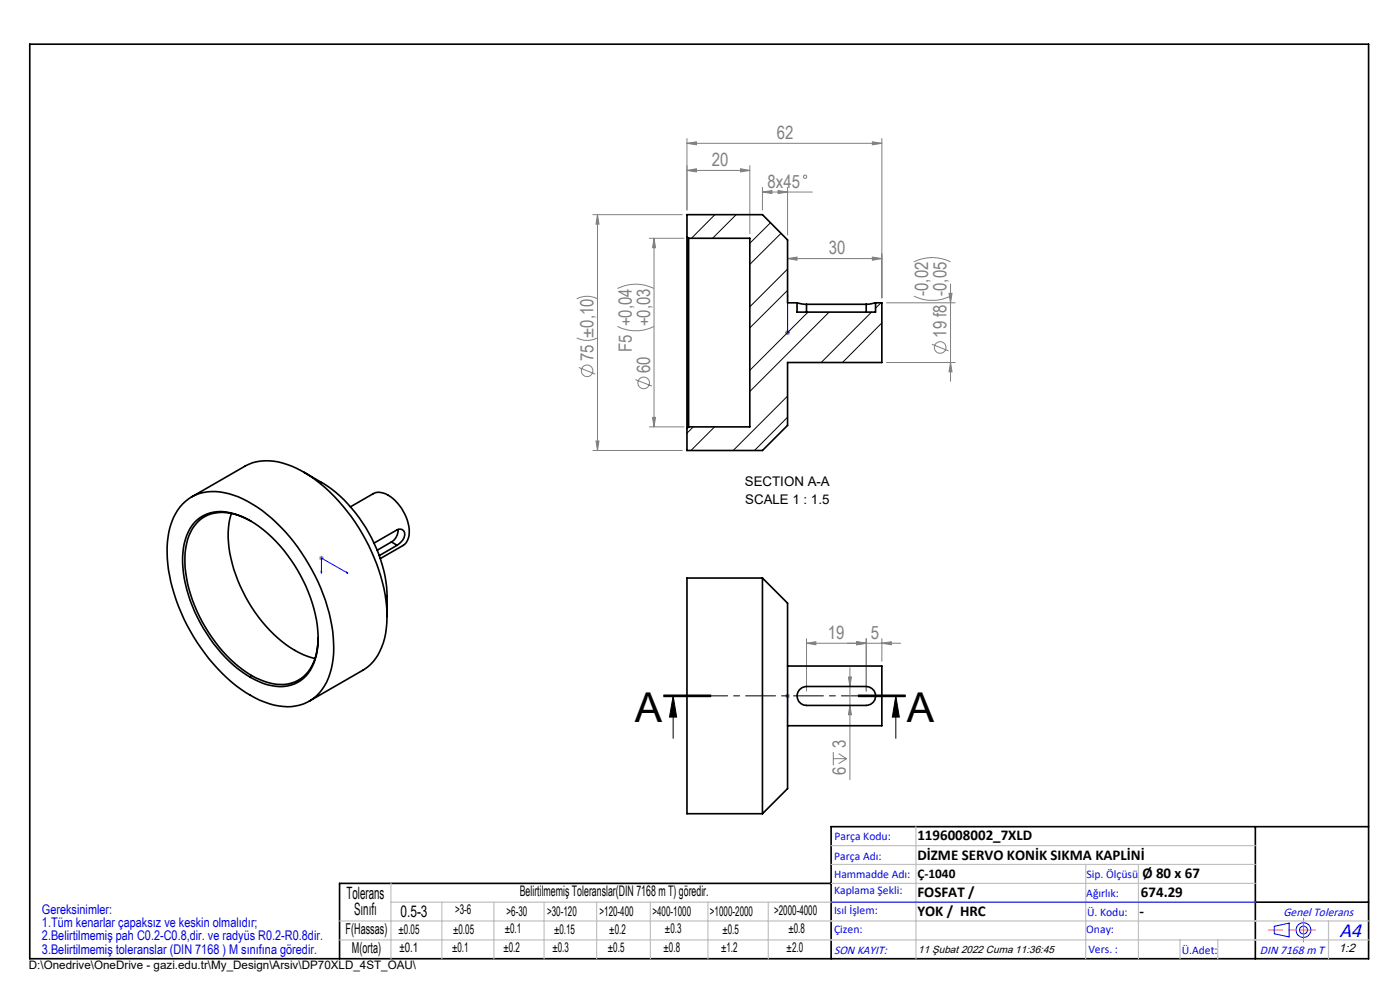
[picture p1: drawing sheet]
<svg xmlns="http://www.w3.org/2000/svg" width="297mm" height="210mm" viewBox="0 0 297 210" stroke-linecap="round" stroke-linejoin="round" font-family="sans-serif">
<g fill="none" stroke="#808080" stroke-width=".21">
<path d="M145.7 30.4l2-.3v.6zM145.7 29.4v15.1M145.7 30.4h41.4M145.7 36.2l2-.4v.7zM145.7 36.2h13.4M157.1 35.8l2 .4-2 .3zM159.1 35.1v14.5M161.7 39.7v4.8M167.1 39.7v10.2M185.1 30.1l2 .3-2 .3zM187.1 29.4v33.8M125.8 45.5h18.9"/>
<path d="M126.8 45.5v50.1M126.8 45.5l.3 2h-.7zM137.8 50.5h7.3M138.7 50.5l.4 2.1h-.7zM138.7 50.5v40M161.7 40.7l2.1-.3v.7zM161.7 40.7h10.6M165.1 40.4l2 .3-2 .4zM167.1 54.8l2-.3v.7zM167.1 54.8h20M185.1 54.5l2 .3-2 .4zM193.9 55.6a8.6 8.6 0 0 1 7.7 0"/>
<path d="M122.3 71.7a4.9 4.9 0 0 0 4.5 0M122.3 63.4a4.9 4.9 0 0 1 4.5 0M122.8 78l3.5 1.4M131 69.2a8.6 8.6 0 0 0 7.7 0M131 61.2a8.6 8.6 0 0 1 7.7 0M166.6 70.5h1M166.7 70.2l.7 .7M167.1 70.1v.9M167.4 70.2l-.7 .7M188.1 64.2h14.5M188.1 76.9h14.5M193.9 62.8a9 9 0 0 0 7.7 0"/>
<path d="M197.7 73l3.5 1.4M201.3 62.2h.7l-.4 2zM201.6 76.9l.4 2h-.7zM201.6 60.2v20.7M125.8 95.6h18.9M126.4 93.5h.7l-.3 2.1zM134.8 80.5l3.5 1.4M137.8 90.5h7.3M138.4 88.5h.7l-.4 2zM67.7 118.4h1M67.8 118l.7 .7M68.2 117.9v1"/>
<path d="M68.5 118l-.7 .7M171.1 136.4l2-.3v.7zM171.1 135.5v11.1M171.1 136.4h20M181.8 136.1l2 .3-2 .4zM183.8 135.5v11.1M187.1 136.4l2-.3v.7zM187.1 135.5v4.8M166.6 147.6h1M166.7 147.3l.7 .7M167.1 147.1v1M167.4 147.3l-.7 .7"/>
<path d="M176.8 159.5v2.8M177.9 159.9l1.7 1M180 143.6h.6l-.3 2zM180.3 149.6l.3 2h-.6zM180.3 141.6v23.8M176.8 160.9h2.8M179.6 160.9l-1.7 1.1"/>
<circle cx="170.8" cy="37.5" r=".34"/>
<circle cx="124.6" cy="78.7" r="1.23"/>
<circle cx="199.5" cy="73.7" r="1.23"/>
<circle cx="136.5" cy="81.2" r="1.22"/>
</g>
<path d="M140.8 147.8h10zM140.8 147.6h10M140.8 147.4h10M142.8 147.6l.7 4.5h-1.5zM142.8 147.6v9M182.1 147.6h10M182.1 147.4h10M182.1 147.8h10M190 147.6l.8 4.5h-1.5zM190 147.6v9" fill="none" stroke="#000" stroke-width=".21"/>
<g fill="none" stroke="#00f" stroke-width=".21">
<path d="M167.1 70.4v.3zM167.1 62.6v.4v-.4M167.1 70.5h.1M167.1 62.6v7.9M68.1 121.2l.2 .1-.1 .3zM68.2 121.6v-3.2l5.6 3.2M73.5 121.3l.3 .3-.3-.1zM167.1 151.6v-.4v.4M167.1 147.5v.2zM167.1 147.6h.1M167.1 147.6v4M176.3 191.4h90"/>
<path d="M270.3 196.5l3.2-.7v2.9l-3.2-.6z"/>
<circle cx="276.5" cy="197.3" r="1.57"/>
<circle cx="276.5" cy="197.3" r=".83"/>
</g>
<path d="M192.1 147.6h-51.3" fill="none" stroke="#000" stroke-width=".21" stroke-dasharray="6.3 1.3 1.3 1.3" stroke-dashoffset="2.9"/>
<path d="M6.3 9.4h284v194h-284zM266.3 175.4v28M290.3 175.4h-114v28M176.3 187.4h-104.3v16M266.3 191.4h24" fill="none" stroke="#000" stroke-width=".35"/>
<path d="M279 197.3h-9.9" fill="none" stroke="#f00" stroke-width=".21" stroke-dasharray="15.2 1.3 1.3 1.3" stroke-dashoffset="12.2"/>
<path d="M276.5 197.3v2.5M276.5 197.3v-2.5" fill="none" stroke="#808080" stroke-width=".21" stroke-dasharray="15.2 1.3 1.3 1.3"/>
<g fill="none" stroke="#c0c0c0" stroke-width=".25">
<path d="M176.3 179.4h90M194.3 175.4v28M72 199.4h218.3M72 195.4h218.3M82.9 187.4v16M82.9 191.4h183.4M93.7 191.4v12M104.8 191.4v12M115.4 191.4v12M126.6 191.4v12M138 191.4v12M150.2 191.4v12"/>
<path d="M163 191.4v12M176.3 183.4h90M176.3 187.4h90M230.3 183.4v20M241.5 183.4v20M250.3 199.4v4M258.3 199.4v4M281.8 195.4v8"/>
</g>
<path d="M190 147.6l.8 4.5h-1.5zM142.8 147.6l.7 4.5h-1.5z" fill="#000"/>
<g fill="#00f">
<path d="M167.1 151.2v.4zM167.1 147.5v.2z"/>
<path d="M68.1 121.2l.2 .1-.1 .3zM73.5 121.3l.3 .3-.3-.1z"/>
<path d="M167.1 70.4v.3zM167.1 62.6v.4zM167.1 70.4v.3zM167.1 62.6v.4z"/>
</g>
<g fill="#808080">
<path d="M181.8 136.1l2 .3-2 .4zM171.1 136.4l2-.3v.7z"/>
<path d="M185.1 54.5l2 .3-2 .4zM167.1 54.8l2-.3v.7zM185.1 30.1l2 .3-2 .3zM145.7 30.4l2-.3v.6zM165.1 40.4l2 .3-2 .4zM161.7 40.7l2.1-.3v.7z"/>
<path d="M180 143.6h.6l-.3 2zM180.3 149.6l.3 2h-.6z"/>
<path d="M201.3 62.2h.7l-.4 2zM201.6 76.9l.4 2h-.7z"/>
<path d="M126.8 45.5l.3 2h-.7zM126.4 93.5h.7l-.3 2.1z"/>
<path d="M138.7 50.5l.4 2.1h-.7zM138.4 88.5h.7l-.4 2z"/>
<path d="M181.8 136.1l2 .3-2 .4zM187.1 136.4l2-.3v.7z"/>
<path d="M145.7 36.2l2-.4v.7zM157.1 35.8l2 .4-2 .3z"/>
</g>
<g fill="none" stroke="#000" stroke-width=".35">
<path d="M145.7 50.2v40.7M145.7 50.2v-4.7h16l5.4 5.4v13.3h2M145.7 50.2l.4 .3M146.1 50.5v40M146.1 50.5h13v40h-13M169.1 64.2l2 .3M169.1 64.2v2h16.6v-2M171.1 64.5h12.7M171.1 64.5v1.7M183.8 64.5v1.7M185.7 64.2l-1.9 .3M185.7 64.2h1.4v12.7h-20v13.3l-5.4 5.4h-16v-4.7"/>
<path d="M146.1 90.5l-.4 .4M38.7 106.9a9.6 9.6 0 0 1 9.9-2.2 26.9 26.9 0 0 1 12.9 9.2 39.2 39.2 0 0 1 9.3 22.5 14.3 14.3 0 0 1-3.6 11.2 9.9 9.9 0 0 1-10.1 1.7 28.7 28.7 0 0 1-13.6-10.7 38.2 38.2 0 0 1-8-21.4 14.4 14.4 0 0 1 3.2-10.3zM40.6 105.4l11.3-6.5a11.1 11.1 0 0 1 10 0 32.4 32.4 0 0 1 14.2 13 35.9 35.9 0 0 1 6 20.3 12 12 0 0 1-4.9 9.9l-11.6 6.6M41.3 110.8a8.1 8.1 0 0 1 9.1-1.6 26.2 26.2 0 0 1 12.7 11.7 27.7 27.7 0 0 1 4.2 17 8.6 8.6 0 0 1-4.9 7.2 10.1 10.1 0 0 1-8.4-.9 30.1 30.1 0 0 1-13.2-15.6 22.5 22.5 0 0 1-1.5-14.2l1.1-2.4zM49.1 108.9a21.6 21.6 0 0 0 1.3 14.2 30.1 30.1 0 0 0 13.1 15.4l1.8 .7 1.5 .5M53.2 110.6a10.1 10.1 0 0 0-9.7-1.1 8.6 8.6 0 0 0-4.1 6.8 26.3 26.3 0 0 0 4.1 16.7 26.6 26.6 0 0 0 11.7 11.2 8.4 8.4 0 0 0 9.2-.7 10.5 10.5 0 0 0 3.1-8.3M64.4 100.1l3.8 2.2a30.8 30.8 0 0 1 13.5 20l.2 1.1a41 41 0 0 1 .2 7.4M74.3 107.5l4.9-2.8a4.2 4.2 0 0 1 4.7 1.5 9.2 9.2 0 0 1 2.8 7.8l-.4 .9-.6 .7-5 2.9M79.3 115.2l4.9-2.8a1.13 1.13 0 0 1 1.5 .2 1.13 1.13 0 0 1 0 1.4l-.3 .6-1.2 1.1M83 115l-3 1.7M83 115l1.2 .7M84.2 115.7l-3.7 2.2"/>
<path d="M84.5 112.3a2.97 2.97 0 0 1-1.5 2.7M161.7 122.6v50M161.7 122.6l5.4 5.3v39.4l-5.4 5.3M161.7 122.6h-16v50h16M167.1 141.3h20v12.6h-20M169.6 146.3l.5-.4 1-.3h12.7a2.01 2.01 0 0 1 1.9 2 2.01 2.01 0 0 1-1.9 2h-12.7a2 2 0 0 1-1.8-1.1 2 2 0 0 1 .3-2.2z"/>
</g>
<g fill="none" stroke="#000" stroke-width=".21">
<path d="M151.7 45.5l-5 5M156.2 45.5l-5 5M163.4 47.3l-4.3 4.3M165.7 49.5l-6.6 6.6M167.1 57.1l-8 8M167.1 61.6l-8 8M171.4 66.2l-12.3 12.4M175.9 66.2l-16.8 16.8M184.9 66.2l-10.7 10.7M186.9 64.2l-1.2 1.2M187.1 68.5l-8.4 8.4M147.1 90.5l-1.4 1.4"/>
<path d="M151.6 90.5l-5 5.1M167.1 84l-11.6 11.6M167.1 88.5l-7 7.1"/>
</g>
<g font-size="8.7">
<text x="134.7" y="153.2">A</text>
<text x="192.4" y="153.2">A</text>
</g>
<text font-size="4.4" fill="#00f" x="284.2" y="198.7">A4</text>
<g font-size="3.9" fill="#808080">
<text x="164.8" y="29.5">62</text>
<text x="151" y="35.2">20</text>
<text x="162.8" y="39.9">8x45</text>
<text x="175.8" y="54">30</text>
<text x="196.9" y="62.8" transform="rotate(-90 196.9 62.8)">-0,02</text>
<text x="200.8" y="62.8" transform="rotate(-90 200.8 62.8)">-0,05</text>
<text x="137.9" y="69.2" transform="rotate(-90 137.9 69.2)">+0,03</text>
<text x="200.8" y="71.7" transform="rotate(-90 200.8 71.7)">19 f8</text>
<text x="125.9" y="76.6" transform="rotate(-90 125.9 76.6)">75 ±0,10</text>
<text x="134" y="74.7" transform="rotate(-90 134 74.7)">F5 +0,04</text>
<text x="137.9" y="79.2" transform="rotate(-90 137.9 79.2)">60</text>
<text x="175.6" y="135.6">19</text>
<text x="184.8" y="135.6">5</text>
<text x="179.4" y="158.8" transform="rotate(-90 179.4 158.8)">3</text>
<text x="179.4" y="164.5" transform="rotate(-90 179.4 164.5)">6</text>
</g>
<g font-size="3.6">
<text x="73.5" y="190.7">Tolerans</text>
<text x="75.1" y="194.1">Sınıfı</text>
</g>
<text font-size="3.4" x="85" y="194.4">0.5-3</text>
<g font-size="3.2">
<text x="194.6" y="178.2">1196008002_7XLD</text>
<text x="194.6" y="182.4">DİZME SERVO KONİK SIKMA KAPLİNİ</text>
<text x="194.6" y="190.2">FOSFAT /</text>
<text x="242" y="190.2">674.29</text>
<text x="242.4" y="186.2">Ø 80 x 67</text>
<text x="194.6" y="194.3">YOK / HRC</text>
<text x="241.7" y="194.3">-</text>
<text x="73.3" y="198.1">F(Hassas)</text>
<text x="74.7" y="202.2">M(orta)</text>
</g>
<text font-size="3.1" x="110.3" y="190.1">Belirtilmemiş Toleranslar(DIN 7168 m T) göredir.</text>
<g font-size="2.8">
<text x="158" y="103.2">SECTION A-A</text>
<text x="158.1" y="107">SCALE 1 : 1.5</text>
<text x="194.6" y="186.2">Ç-1040</text>
<text x="96.5" y="193.9">&gt;3-6</text>
<text x="107.1" y="198">±0.1</text>
<text x="107.5" y="194.2">&gt;6-30</text>
<text x="116.1" y="194.2">&gt;30-120</text>
<text x="127.2" y="194.2">&gt;120-400</text>
<text x="138.4" y="194.2">&gt;400-1000</text>
<text x="150.6" y="194.2">&gt;1000-2000</text>
<text x="164.2" y="194.2">&gt;2000-4000</text>
<text x="167.2" y="198">±0.8</text>
<text x="84.6" y="198.2">±0.05</text>
<text x="84.7" y="201.9">±0.1</text>
<text x="95.9" y="201.9">±0.1</text>
<text x="96.1" y="198.1">±0.05</text>
<text x="106.8" y="201.9">±0.2</text>
<text x="117.2" y="202">±0.3</text>
<text x="117.5" y="198.1">±0.15</text>
<text x="129" y="201.9">±0.5</text>
<text x="129.3" y="198">±0.2</text>
<text x="140.8" y="201.9">±0.8</text>
<text x="141.1" y="198">±0.3</text>
<text x="153" y="201.9">±1.2</text>
<text x="153.3" y="198">±0.5</text>
<text x="166.9" y="201.8">±2.0</text>
</g>
<g font-size="2.8" fill="#0000e8">
<text x="8.9" y="193.8">Gereksinimler:</text>
<text x="8.9" y="196.6">1.Tüm kenarlar çapaksız ve keskin olmalıdır;</text>
<text x="8.9" y="199.5">2.Belirtilmemiş pah C0.2-C0.8,dir. ve radyüs R0.2-R0.8dir.</text>
<text x="8.9" y="202.3">3.Belirtilmemiş toleranslar (DIN 7168 ) M sınıfına göredir.</text>
</g>
<g font-size="2.6" fill="#00f">
<text x="272.3" y="194.3">Genel Tolerans</text>
<text x="176.9" y="202.3">SON KAYIT:</text>
<text x="267.3" y="202.3">DIN 7168 m T</text>
</g>
<text font-size="2.6" x="284" y="202">1:2</text>
<g font-size="2.5" fill="#00f">
<text x="177" y="178.2">Parça Kodu:</text>
<text x="177" y="182.4">Parça Adı:</text>
<text x="176.9" y="186.2">Hammadde Adı:</text>
<text x="177" y="189.7">Kaplama Şekli:</text>
<text x="230.5" y="190.2">Ağırlık:</text>
<text x="230.5" y="186.2">Sip. Ölçüsü</text>
<text x="176.9" y="193.9">Isıl İşlem:</text>
<text x="177" y="197.8">Çizen:</text>
<text x="230.4" y="197.8">Onay:</text>
<text x="230.6" y="194.3">Ü. Kodu:</text>
<text x="230.9" y="202.1">Vers. :</text>
<text x="250.7" y="202.3">Ü.Adet:</text>
</g>
<text font-size="2.5" x="6.1" y="205.5">D:\Onedrive\OneDrive - gazi.edu.tr\My_Design\Arsiv\DP70XLD_4ST_OAU\</text>
<text font-size="2.2" x="194.8" y="202.1">11 Şubat 2022 Cuma 11:36:45</text>
</svg>
